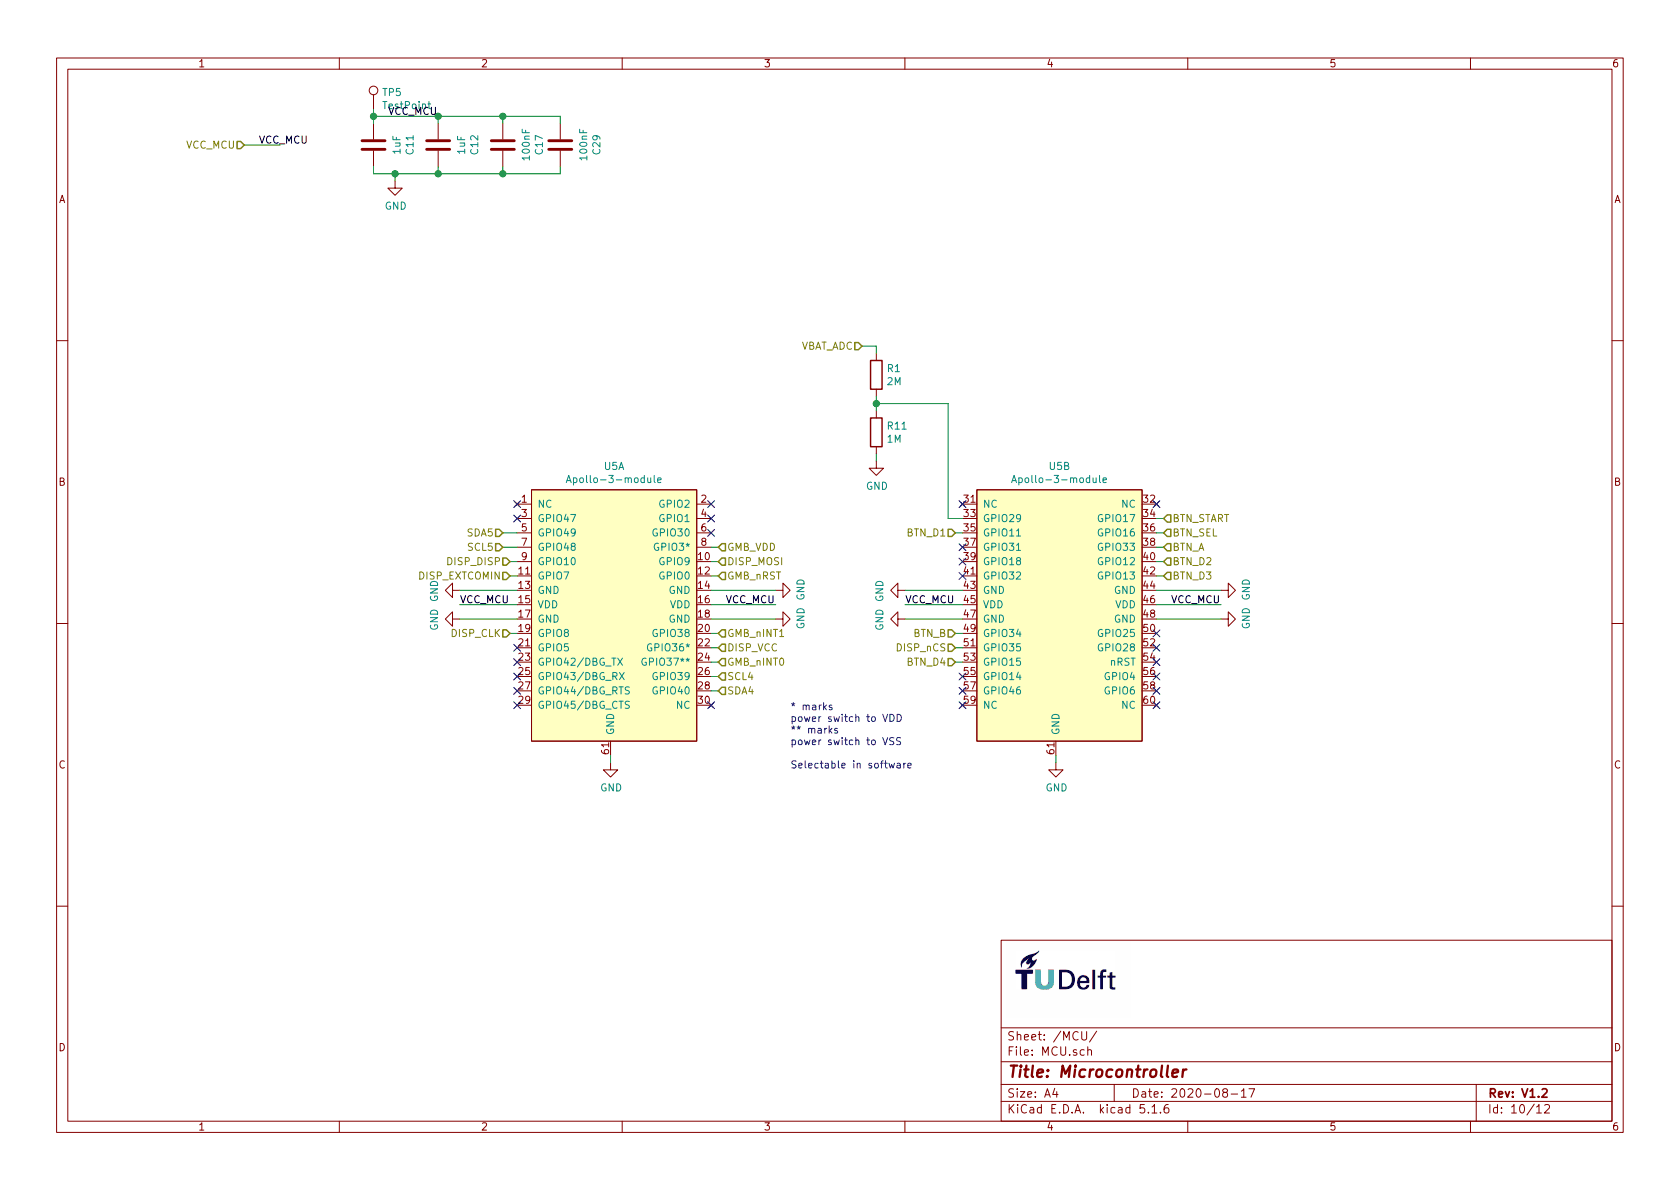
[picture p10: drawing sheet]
EESchema Schematic File Version 4
EELAYER 30 0
EELAYER END
$Descr A4 11693 8268
encoding utf-8
Sheet 10 12
Title "Microcontroller"
Date "2020-08-17"
Rev "V1.2"
Comp ""
Comment1 ""
Comment2 ""
Comment3 ""
Comment4 ""
$EndDescr
Wire Wire Line
	6700 4500 6650 4500
Wire Wire Line
	5000 3900 4950 3900
Wire Wire Line
	3600 4400 3550 4400
Wire Wire Line
	3550 4000 3600 4000
Text HLabel 3550 4000 0    50   Input ~ 0
DISP_EXTCOMIN
Text HLabel 3550 3900 0    50   Input ~ 0
DISP_DISP
Wire Wire Line
	3600 3900 3550 3900
Text HLabel 3550 4400 0    50   Input ~ 0
DISP_CLK
Text HLabel 5000 3900 2    50   Input ~ 0
DISP_MOSI
Text HLabel 6650 4500 0    50   Input ~ 0
DISP_nCS
Text HLabel 1700 1000 0    50   Input ~ 0
VCC_MCU
Wire Wire Line
	1700 1000 1950 1000
Text Label 1800 1000 0    50   ~ 0
VCC_MCU
Text HLabel 5000 4700 2    50   Input ~ 0
SCL4
Text HLabel 5000 4800 2    50   Input ~ 0
SDA4
Wire Wire Line
	5000 4700 4950 4700
Wire Wire Line
	4950 4800 5000 4800
Text HLabel 3500 3800 0    50   Input ~ 0
SCL5
Text HLabel 3500 3700 0    50   Input ~ 0
SDA5
Wire Wire Line
	3500 3800 3600 3800
Wire Wire Line
	3500 3700 3600 3700
Text HLabel 5000 4400 2    50   Input ~ 0
GMB_nINT1
Wire Wire Line
	5000 4600 4950 4600
Text HLabel 5000 4600 2    50   Input ~ 0
GMB_nINT0
Wire Wire Line
	5000 4400 4950 4400
$Comp
L Device:C C?
U 1 1
P 2600 1000
AR Path="/5DBF4319/5DE8076D" Ref="C?"  Part="1" 
AR Path="/5DE8076D" Ref="C?"  Part="1" 
AR Path="/5DC02CFB/5DE8076D" Ref="C?"  Part="1" 
AR Path="/5DFB3D6E/5DE8076D" Ref="C?"  Part="1" 
AR Path="/5E09A9AA/5DE8076D" Ref="C11"  Part="1" 
F 0 "C11" V 2852 1000 50  0000 C CNN
F 1 "1uF" V 2761 1000 50  0000 C CNN
F 2 "Capacitor_SMD:C_0603_1608Metric" H 2638 850 50  0001 C CNN
F 3 "~" H 2600 1000 50  0001 C CNN
F 4 "CL10B105KP8NNNC" H 2600 1000 50  0001 C CNN "MPN"
	1    2600 1000
	1    0    0    -1  
$EndComp
$Comp
L Device:C C?
U 1 1
P 3050 1000
AR Path="/5DBF4319/5DE80773" Ref="C?"  Part="1" 
AR Path="/5DE80773" Ref="C?"  Part="1" 
AR Path="/5DC02CFB/5DE80773" Ref="C?"  Part="1" 
AR Path="/5DFB3D6E/5DE80773" Ref="C?"  Part="1" 
AR Path="/5E09A9AA/5DE80773" Ref="C12"  Part="1" 
F 0 "C12" V 3302 1000 50  0000 C CNN
F 1 "1uF" V 3211 1000 50  0000 C CNN
F 2 "Capacitor_SMD:C_0603_1608Metric" H 3088 850 50  0001 C CNN
F 3 "~" H 3050 1000 50  0001 C CNN
F 4 "CL10B105KP8NNNC" H 3050 1000 50  0001 C CNN "MPN"
	1    3050 1000
	1    0    0    -1  
$EndComp
Text HLabel 5000 3800 2    50   Input ~ 0
GMB_VDD
Wire Wire Line
	5000 3800 4950 3800
Text Label 2700 800  0    50   ~ 0
VCC_MCU
Wire Wire Line
	2600 850  2600 800 
Wire Wire Line
	2600 800  3050 800 
Wire Wire Line
	3050 800  3050 850 
Wire Wire Line
	3050 1150 3050 1200
Wire Wire Line
	3050 1200 2750 1200
Wire Wire Line
	2600 1200 2600 1150
$Comp
L power:GND #PWR0108
U 1 1
P 2750 1250
F 0 "#PWR0108" H 2750 1000 50  0001 C CNN
F 1 "GND" H 2755 1077 50  0000 C CNN
F 2 "" H 2750 1250 50  0001 C CNN
F 3 "" H 2750 1250 50  0001 C CNN
	1    2750 1250
	1    0    0    -1  
$EndComp
Wire Wire Line
	2750 1250 2750 1200
Connection ~ 2750 1200
Wire Wire Line
	2750 1200 2600 1200
Text HLabel 5000 4500 2    50   Input ~ 0
DISP_VCC
Wire Wire Line
	4950 4500 5000 4500
Text HLabel 8100 3800 2    50   Input ~ 0
BTN_A
Text HLabel 6650 4400 0    50   Input ~ 0
BTN_B
Wire Wire Line
	8100 3800 8050 3800
Wire Wire Line
	6700 4400 6650 4400
Text HLabel 6650 3700 0    50   Input ~ 0
BTN_D1
Text HLabel 8100 3900 2    50   Input ~ 0
BTN_D2
Text HLabel 8100 4000 2    50   Input ~ 0
BTN_D3
Text HLabel 6650 4600 0    50   Input ~ 0
BTN_D4
Wire Wire Line
	6650 3700 6700 3700
Wire Wire Line
	8100 3900 8050 3900
Wire Wire Line
	8100 4000 8050 4000
Wire Wire Line
	6650 4600 6700 4600
Text HLabel 8100 3700 2    50   Input ~ 0
BTN_SEL
Text HLabel 8100 3600 2    50   Input ~ 0
BTN_START
Wire Wire Line
	8100 3700 8050 3700
Wire Wire Line
	8100 3600 8050 3600
$Comp
L Connector:TestPoint TP5
U 1 1
P 2600 750
F 0 "TP5" H 2658 868 50  0000 L CNN
F 1 "TestPoint" H 2658 777 50  0000 L CNN
F 2 "TestPoint:TestPoint_Keystone_5000-5004_Miniature" H 2800 750 50  0001 C CNN
F 3 "~" H 2800 750 50  0001 C CNN
	1    2600 750 
	1    0    0    -1  
$EndComp
Connection ~ 2600 800 
Wire Wire Line
	2600 800  2600 750 
Text Notes 5500 5350 0    50   ~ 0
* marks\npower switch to VDD\n** marks \npower switch to VSS\n\nSelectable in software
Text Label 3200 4200 0    50   ~ 0
VCC_MCU
Text Label 5050 4200 0    50   ~ 0
VCC_MCU
Text Label 6300 4200 0    50   ~ 0
VCC_MCU
Text Label 8150 4200 0    50   ~ 0
VCC_MCU
$Comp
L power:GND #PWR01
U 1 1
P 3200 4100
F 0 "#PWR01" H 3200 3850 50  0001 C CNN
F 1 "GND" H 3205 3927 50  0000 C CNN
F 2 "" H 3200 4100 50  0001 C CNN
F 3 "" H 3200 4100 50  0001 C CNN
	1    3200 4100
	0    1    1    0   
$EndComp
$Comp
L power:GND #PWR012
U 1 1
P 3200 4300
F 0 "#PWR012" H 3200 4050 50  0001 C CNN
F 1 "GND" H 3205 4127 50  0000 C CNN
F 2 "" H 3200 4300 50  0001 C CNN
F 3 "" H 3200 4300 50  0001 C CNN
	1    3200 4300
	0    1    1    0   
$EndComp
$Comp
L power:GND #PWR014
U 1 1
P 5400 4300
F 0 "#PWR014" H 5400 4050 50  0001 C CNN
F 1 "GND" H 5405 4127 50  0000 C CNN
F 2 "" H 5400 4300 50  0001 C CNN
F 3 "" H 5400 4300 50  0001 C CNN
	1    5400 4300
	0    -1   -1   0   
$EndComp
$Comp
L power:GND #PWR013
U 1 1
P 5400 4100
F 0 "#PWR013" H 5400 3850 50  0001 C CNN
F 1 "GND" H 5405 3927 50  0000 C CNN
F 2 "" H 5400 4100 50  0001 C CNN
F 3 "" H 5400 4100 50  0001 C CNN
	1    5400 4100
	0    -1   -1   0   
$EndComp
$Comp
L power:GND #PWR015
U 1 1
P 6300 4100
F 0 "#PWR015" H 6300 3850 50  0001 C CNN
F 1 "GND" H 6305 3927 50  0000 C CNN
F 2 "" H 6300 4100 50  0001 C CNN
F 3 "" H 6300 4100 50  0001 C CNN
	1    6300 4100
	0    1    1    0   
$EndComp
$Comp
L power:GND #PWR016
U 1 1
P 6300 4300
F 0 "#PWR016" H 6300 4050 50  0001 C CNN
F 1 "GND" H 6305 4127 50  0000 C CNN
F 2 "" H 6300 4300 50  0001 C CNN
F 3 "" H 6300 4300 50  0001 C CNN
	1    6300 4300
	0    1    1    0   
$EndComp
$Comp
L power:GND #PWR017
U 1 1
P 8500 4100
F 0 "#PWR017" H 8500 3850 50  0001 C CNN
F 1 "GND" H 8505 3927 50  0000 C CNN
F 2 "" H 8500 4100 50  0001 C CNN
F 3 "" H 8500 4100 50  0001 C CNN
	1    8500 4100
	0    -1   -1   0   
$EndComp
$Comp
L power:GND #PWR018
U 1 1
P 8500 4300
F 0 "#PWR018" H 8500 4050 50  0001 C CNN
F 1 "GND" H 8505 4127 50  0000 C CNN
F 2 "" H 8500 4300 50  0001 C CNN
F 3 "" H 8500 4300 50  0001 C CNN
	1    8500 4300
	0    -1   -1   0   
$EndComp
Wire Wire Line
	8050 4200 8500 4200
Wire Wire Line
	8500 4100 8050 4100
Wire Wire Line
	8050 4300 8500 4300
Wire Wire Line
	6700 4100 6300 4100
Wire Wire Line
	6300 4200 6700 4200
Wire Wire Line
	6700 4300 6300 4300
Wire Wire Line
	5400 4300 4950 4300
Wire Wire Line
	4950 4100 5400 4100
Wire Wire Line
	4950 4200 5400 4200
Wire Wire Line
	3200 4200 3600 4200
Wire Wire Line
	3600 4100 3200 4100
Wire Wire Line
	3200 4300 3600 4300
NoConn ~ 6700 4900
NoConn ~ 8050 4900
NoConn ~ 8050 3500
NoConn ~ 6700 3500
NoConn ~ 4950 4900
NoConn ~ 3600 3500
$Comp
L jaspers_lib:Apollo-3-module U5
U 1 1
P 4250 4150
F 0 "U5" H 4275 5065 50  0000 C CNN
F 1 "Apollo-3-module" H 4275 4974 50  0000 C CNN
F 2 "jaspers_footprints:Apollo-3-Module" H 4250 4150 50  0001 C CNN
F 3 "https://www.ambiqmicro.com/static/mcu/files/Apollo3_Blue_MCU_Data_Sheet_v0_10_0.pdf" H 4250 4150 50  0001 C CNN
F 4 "2 x 55909-0374" H 4250 4150 50  0001 C CNN "MPN"
	1    4250 4150
	1    0    0    -1  
$EndComp
$Comp
L jaspers_lib:Apollo-3-module U5
U 2 1
P 7350 4150
F 0 "U5" H 7375 5065 50  0000 C CNN
F 1 "Apollo-3-module" H 7375 4974 50  0000 C CNN
F 2 "jaspers_footprints:Apollo-3-Module" H 7350 4150 50  0001 C CNN
F 3 "https://www.ambiqmicro.com/static/mcu/files/Apollo3_Blue_MCU_Data_Sheet_v0_10_0.pdf" H 7350 4150 50  0001 C CNN
F 4 "2 x 55909-0374" H 7350 4150 50  0001 C CNN "MPN"
	2    7350 4150
	1    0    0    -1  
$EndComp
Wire Wire Line
	5000 4000 4950 4000
Text HLabel 5000 4000 2    50   Input ~ 0
GMB_nRST
$Comp
L power:GND #PWR0122
U 1 1
P 4250 5300
F 0 "#PWR0122" H 4250 5050 50  0001 C CNN
F 1 "GND" H 4255 5127 50  0000 C CNN
F 2 "" H 4250 5300 50  0001 C CNN
F 3 "" H 4250 5300 50  0001 C CNN
	1    4250 5300
	1    0    0    -1  
$EndComp
$Comp
L power:GND #PWR0123
U 1 1
P 7350 5300
F 0 "#PWR0123" H 7350 5050 50  0001 C CNN
F 1 "GND" H 7355 5127 50  0000 C CNN
F 2 "" H 7350 5300 50  0001 C CNN
F 3 "" H 7350 5300 50  0001 C CNN
	1    7350 5300
	1    0    0    -1  
$EndComp
Wire Wire Line
	7350 5250 7350 5300
Wire Wire Line
	4250 5300 4250 5250
$Comp
L Device:C C?
U 1 1
P 3500 1000
AR Path="/5DBF4319/5DD388B0" Ref="C?"  Part="1" 
AR Path="/5DD388B0" Ref="C?"  Part="1" 
AR Path="/5DC02CFB/5DD388B0" Ref="C?"  Part="1" 
AR Path="/5DFB3D6E/5DD388B0" Ref="C?"  Part="1" 
AR Path="/5E09A9AA/5DD388B0" Ref="C17"  Part="1" 
F 0 "C17" V 3752 1000 50  0000 C CNN
F 1 "100nF" V 3661 1000 50  0000 C CNN
F 2 "Capacitor_SMD:C_0603_1608Metric" H 3538 850 50  0001 C CNN
F 3 "~" H 3500 1000 50  0001 C CNN
F 4 "GCM188R71H104KA57D" H 3500 1000 50  0001 C CNN "MPN"
	1    3500 1000
	1    0    0    -1  
$EndComp
$Comp
L Device:C C?
U 1 1
P 3900 1000
AR Path="/5DBF4319/5DD38BAC" Ref="C?"  Part="1" 
AR Path="/5DD38BAC" Ref="C?"  Part="1" 
AR Path="/5DC02CFB/5DD38BAC" Ref="C?"  Part="1" 
AR Path="/5DFB3D6E/5DD38BAC" Ref="C?"  Part="1" 
AR Path="/5E09A9AA/5DD38BAC" Ref="C29"  Part="1" 
F 0 "C29" V 4152 1000 50  0000 C CNN
F 1 "100nF" V 4061 1000 50  0000 C CNN
F 2 "Capacitor_SMD:C_0603_1608Metric" H 3938 850 50  0001 C CNN
F 3 "~" H 3900 1000 50  0001 C CNN
F 4 "GCM188R71H104KA57D" H 3900 1000 50  0001 C CNN "MPN"
	1    3900 1000
	1    0    0    -1  
$EndComp
Wire Wire Line
	3050 1200 3500 1200
Wire Wire Line
	3900 1200 3900 1150
Connection ~ 3050 1200
Wire Wire Line
	3500 1150 3500 1200
Connection ~ 3500 1200
Wire Wire Line
	3500 1200 3900 1200
Wire Wire Line
	3050 800  3500 800 
Wire Wire Line
	3900 800  3900 850 
Connection ~ 3050 800 
Wire Wire Line
	3500 850  3500 800 
Connection ~ 3500 800 
Wire Wire Line
	3500 800  3900 800 
NoConn ~ 6700 4000
NoConn ~ 6700 3900
NoConn ~ 6700 3800
NoConn ~ 8050 4800
NoConn ~ 8050 4700
NoConn ~ 8050 4600
NoConn ~ 8050 4500
NoConn ~ 8050 4400
NoConn ~ 6700 4700
NoConn ~ 6700 4800
NoConn ~ 4950 3700
NoConn ~ 4950 3600
NoConn ~ 4950 3500
NoConn ~ 3600 3600
NoConn ~ 3600 4500
NoConn ~ 3600 4600
NoConn ~ 3600 4700
NoConn ~ 3600 4800
NoConn ~ 3600 4900
$Comp
L Device:R R1
U 1 1
P 6100 2600
F 0 "R1" H 6170 2646 50  0000 L CNN
F 1 "2M" H 6170 2555 50  0000 L CNN
F 2 "Resistor_SMD:R_0603_1608Metric" V 6030 2600 50  0001 C CNN
F 3 "~" H 6100 2600 50  0001 C CNN
F 4 "RC0603FR-072ML" H 6100 2600 50  0001 C CNN "MPN"
	1    6100 2600
	1    0    0    -1  
$EndComp
$Comp
L Device:R R11
U 1 1
P 6100 3000
F 0 "R11" H 6170 3046 50  0000 L CNN
F 1 "1M" H 6170 2955 50  0000 L CNN
F 2 "Resistor_SMD:R_0603_1608Metric" V 6030 3000 50  0001 C CNN
F 3 "~" H 6100 3000 50  0001 C CNN
F 4 "RC0603FR-071ML" H 6100 3000 50  0001 C CNN "MPN"
	1    6100 3000
	1    0    0    -1  
$EndComp
$Comp
L power:GND #PWR0128
U 1 1
P 6100 3200
F 0 "#PWR0128" H 6100 2950 50  0001 C CNN
F 1 "GND" H 6105 3027 50  0000 C CNN
F 2 "" H 6100 3200 50  0001 C CNN
F 3 "" H 6100 3200 50  0001 C CNN
	1    6100 3200
	1    0    0    -1  
$EndComp
Wire Wire Line
	6100 2750 6100 2800
Wire Wire Line
	6100 3150 6100 3200
Wire Wire Line
	6100 2800 6600 2800
Wire Wire Line
	6600 2800 6600 3600
Connection ~ 6100 2800
Wire Wire Line
	6100 2800 6100 2850
Wire Wire Line
	6600 3600 6700 3600
Wire Wire Line
	6100 2450 6100 2400
Wire Wire Line
	6100 2400 6000 2400
Text HLabel 6000 2400 0    50   Input ~ 0
VBAT_ADC
$EndSCHEMATC
